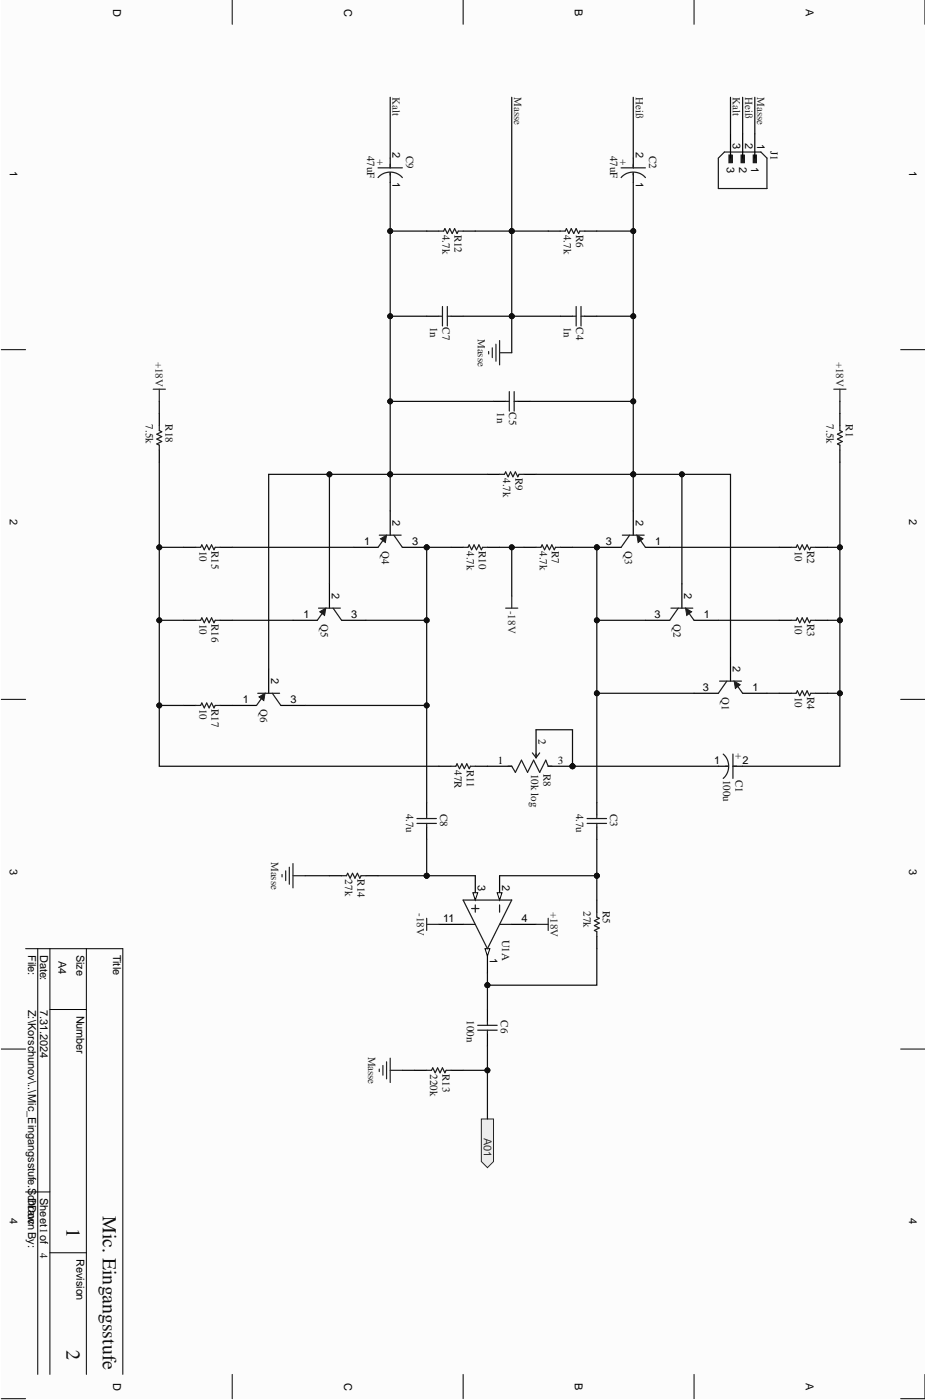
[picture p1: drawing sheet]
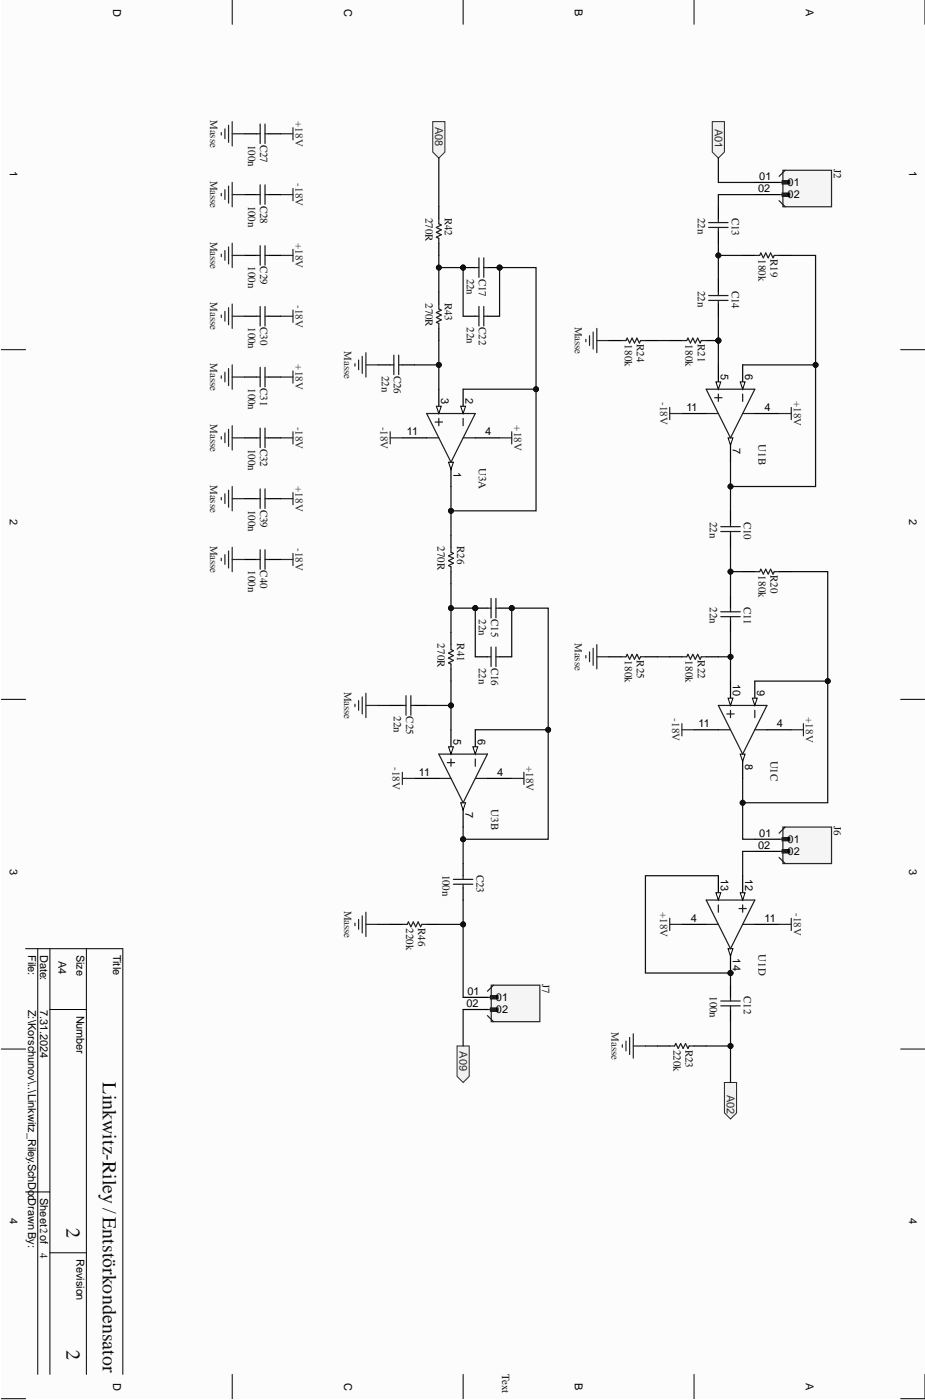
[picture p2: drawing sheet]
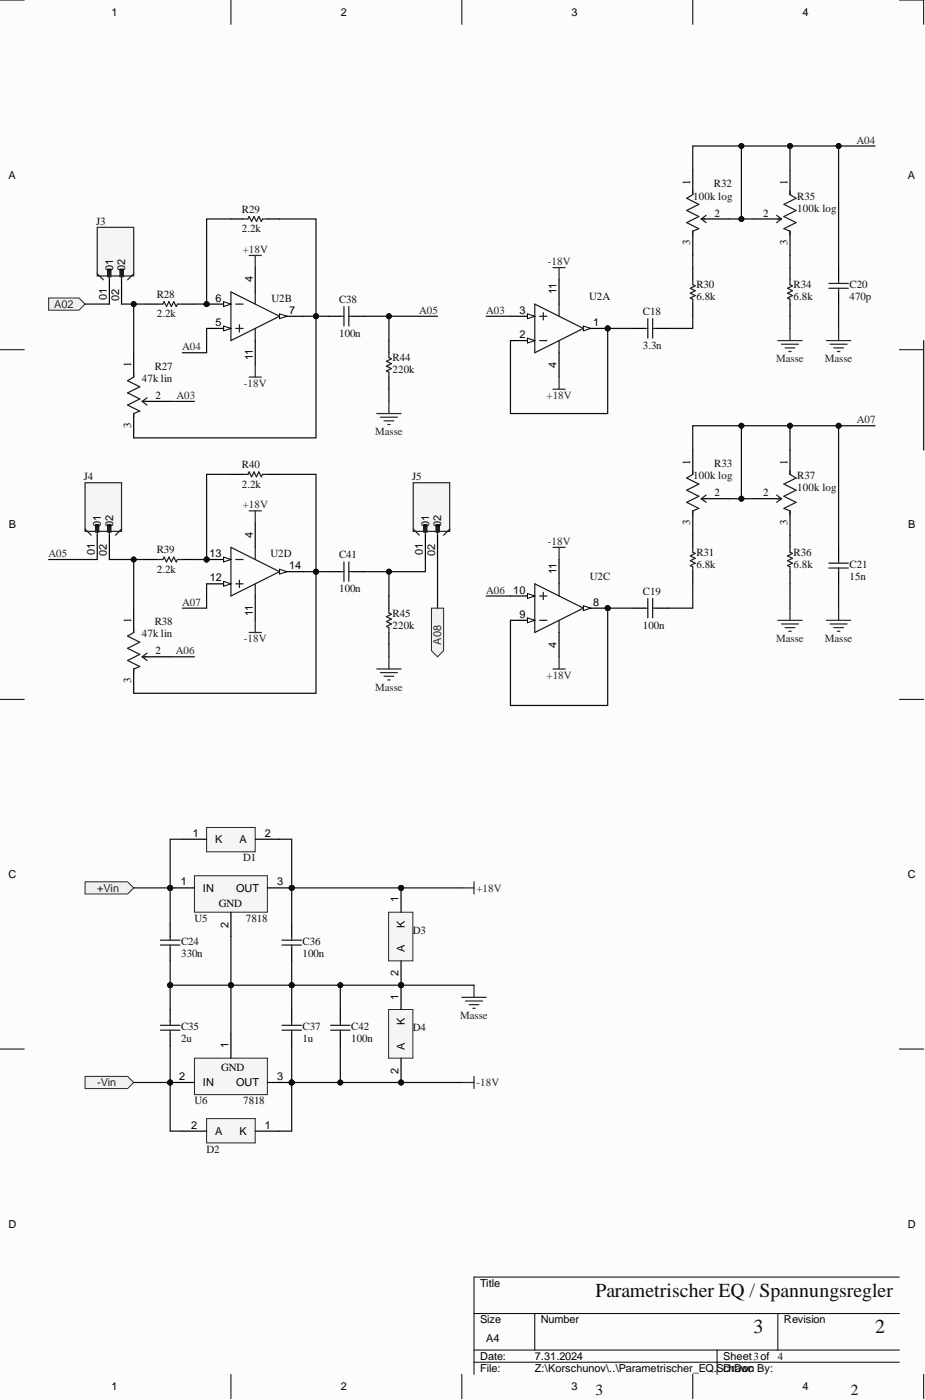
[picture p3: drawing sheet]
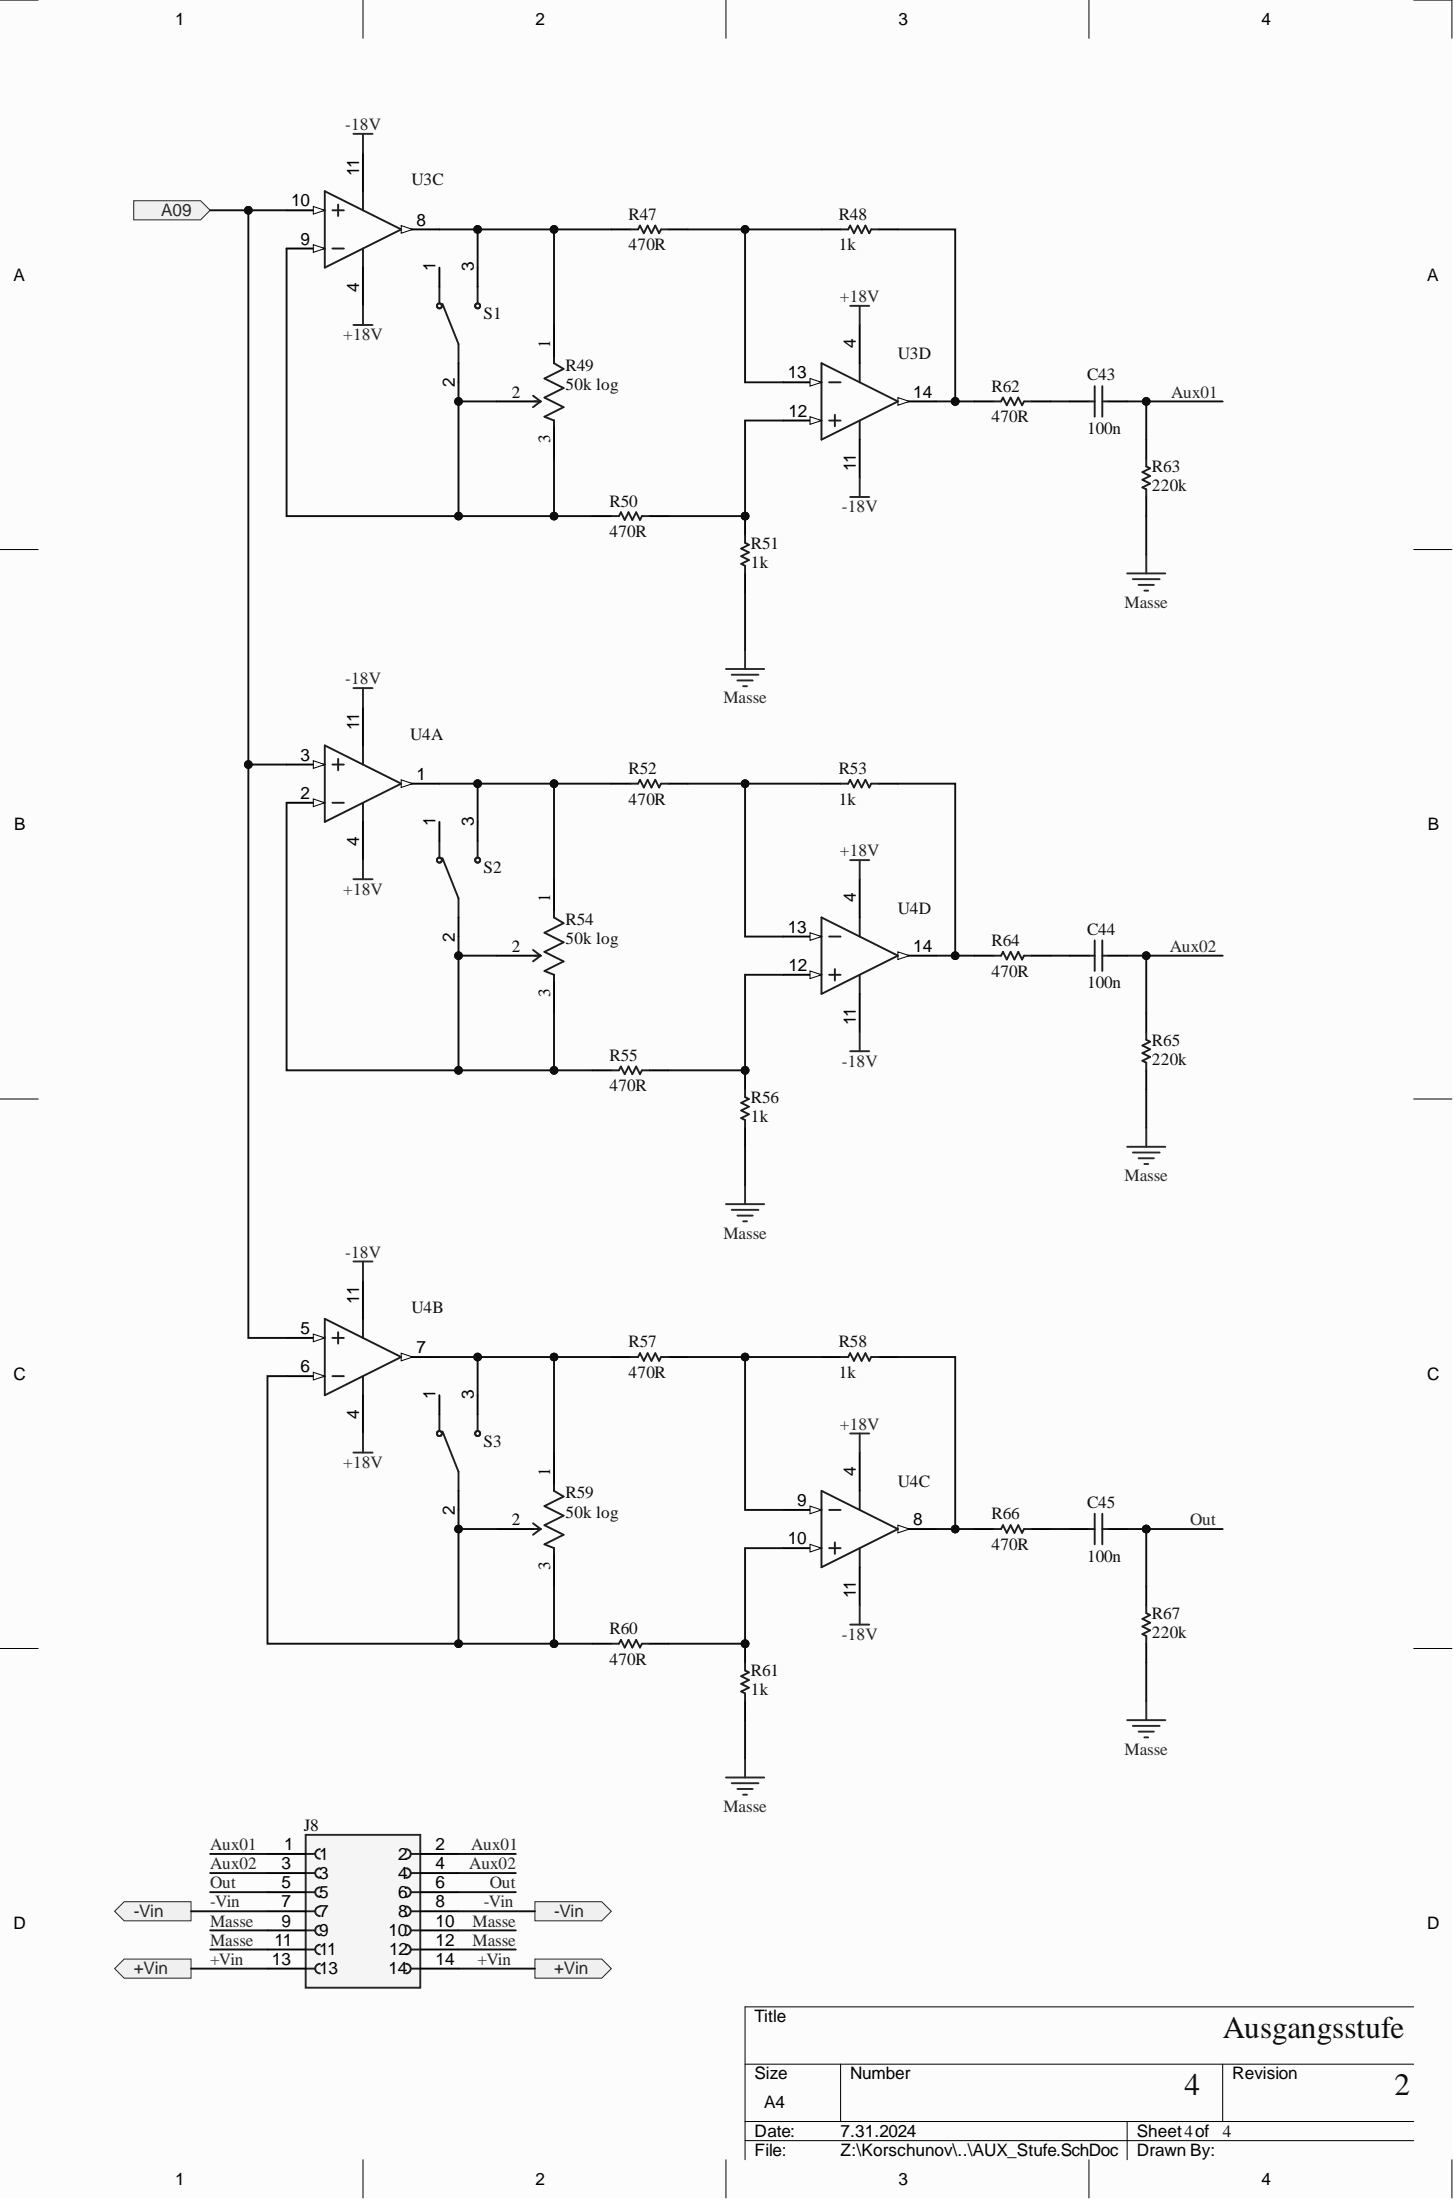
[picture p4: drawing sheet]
# Altium project Mikrofonvorverstärker.PrjPcb
4 sheets, 137 parts. Net scope: flat (ports and power ports of the same name join across sheets).
Board file: Mikrofonvorverstärker.PcbDoc
Sheets:
  Mic_Eingangsstufe.SchDoc
  Linkwitz_Riley.SchDoc
  Parametrischer_EQ.SchDoc
  AUX_Stufe.SchDoc

## Sheet Mic_Eingangsstufe.SchDoc: Mic. Eingangsstufe
size A4; Organization: Altium Limited; Address1: L3, 12a Rodborough Rd; Address2: Frenchs Forest; Address3: NSW; Address4: Australia 2086; DocumentNumber: 1; Revision: 2; SheetNumber: 1; SheetTotal: 4

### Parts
C1  100u  [4141 Kondensator]
C2  47uF  [2626 Kondensator]
C3  4.7u  [0805]
C4  1n  [0805]
C5  1n  [0805]
C6  100n  [0805]
C7  1n  [0805]
C8  4.7u  [0805]
C9  47uF  [2626 Kondensator]
J1  Connector x3  [Connector x3]  (value not drawn)
Q1  PNP  [Buchsenleiste 3 Fach PNP TO92]  (value not drawn)
Q2  PNP  [Buchsenleiste 3 Fach PNP TO92]  (value not drawn)
Q3  PNP  [Buchsenleiste 3 Fach PNP TO92]  (value not drawn)
Q4  PNP  [Buchsenleiste 3 Fach PNP TO92]  (value not drawn)
Q5  PNP  [Buchsenleiste 3 Fach PNP TO92]  (value not drawn)
Q6  PNP  [Buchsenleiste 3 Fach PNP TO92]  (value not drawn)
R1  7.5k  [0805]
R2  10  [0805]
R3  10  [0805]
R4  10  [0805]
R5  27k  [0805]
R6  4.7k  [0805]
R7  4.7k  [0805]
R8  10k log  [Connector x3]
R9  4.7k  [0805]
R10  4.7k  [0805]
R11  47R  [0805]
R12  4.7k  [0805]
R13  220k  [0805]
R14  27k  [0805]
R15  10  [0805]
R16  10  [0805]
R17  10  [0805]
R18  7.5k  [0805]
U1  OPA4134UA  [DIP14 IC Socket]  (value not drawn)  (part A of 4)

### Ports
A01 (out)

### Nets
+18V: R1.1 R18.1 U1.4(V+)
-18V: R7.1 R10.2 U1.11(V-)
Masse: C4.1 C7.2 J1.1 R6.1 R12.2 R13.1 R14.1
Heiß: C2.2(A) J1.2
Kalt: C9.2(A) J1.3
NetC1_1: C1.1(C) R8.2(b) R8.3(c)
NetC1_2: C1.2(A) R1.2 R2.1 R3.1 R4.1
NetC2_1: C2.1(C) C4.2 C5.2 Q1.2(B) Q2.2(B) Q3.2(B) R6.2 R9.2
NetC3_1: C3.1 R5.2 U1.2(IN_A-)
NetC3_2: C3.2 Q1.3(C) Q2.3(C) Q3.3(C) R7.2
NetC5_1: C5.1 C7.1 C9.1(C) Q4.2(B) Q5.2(B) Q6.2(B) R9.1 R12.1
NetC6_1: C6.1 R5.1 U1.1(OUT_A)
NetC6_2: C6.2 R13.2 ; port A01
NetC8_1: C8.1 R14.2 U1.3(IN_A+)
NetC8_2: C8.2 Q4.3(C) Q5.3(C) Q6.3(C) R10.1
NetQ1_1: Q1.1(E) R4.2
NetQ2_1: Q2.1(E) R3.2
NetQ3_1: Q3.1(E) R2.2
NetQ4_1: Q4.1(E) R15.2
NetQ5_1: Q5.1(E) R16.2
NetQ6_1: Q6.1(E) R17.2
NetR8_1: R8.1(a) R11.2
NetR11_1: R11.1 R15.1 R16.1 R17.1 R18.2

## Sheet Linkwitz_Riley.SchDoc: Linkwitz-Riley / Entstörkondensator
size A4; DocumentNumber: 2; Revision: 2; SheetNumber: 2; SheetTotal: 4

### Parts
C10  22n  [0805]
C11  22n  [0805]
C12  100n  [0805]
C13  22n  [0805]
C14  22n  [0805]
C15  22n  [0805]
C16  22n  [0805]
C17  22n  [0805]
C22  22n  [0805]
C23  100n  [0805]
C25  22n  [0805]
C26  22n  [0805]
C27  100n  [0805]
C28  100n  [0805]
C29  100n  [0805]
C30  100n  [0805]
C31  100n  [0805]
C32  100n  [0805]
C39  100n  [0805]
C40  100n  [0805]
J2  Connector x2  [Connector x2]  (value not drawn)
J6  Connector x2  [Connector x2]  (value not drawn)
J7  Connector x2  [Connector x2]  (value not drawn)
R19  180k  [0805]
R20  180k  [0805]
R21  180k  [0805]
R22  180k  [0805]
R23  220k  [0805]
R24  180k  [0805]
R25  180k  [0805]
R26  270R  [0805]
R41  270R  [0805]
R42  270R  [0805]
R43  270R  [0805]
R46  220k  [0805]
U1  OPA4134UA  [DIP14 IC Socket]  (value not drawn)  (parts B,C,D of 4)
U3  OPA4134UA  [DIP14 IC Socket]  (value not drawn)  (parts A,B of 4)

### Ports
A01 (in), A02 (out), A08 (in), A09 (out)

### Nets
+18V: C27.2 C29.2 C31.2 C39.2 U1.4(V+) U3.4(V+)
-18V: C28.2 C30.2 C32.2 C40.2 U1.11(V-) U3.11(V-)
Masse: C25.1 C26.1 C27.1 C28.1 C29.1 C30.1 C31.1 C32.1 C39.1 C40.1 R23.1 R24.1 R25.1 R46.1
NetC6_2: J2.01 ; port A01
NetC10_1: C10.1 R19.2 U1.6(IN_B-) U1.7(OUT_B)
NetC10_2: C10.2 C11.1 R20.1
NetC11_2: C11.2 R22.2 U1.10(IN_C+)
NetC12_1: C12.1 U1.13(IN_D-) U1.14(OUT_D)
NetC12_2: C12.2 R23.2 ; port A02
NetC13_1: C13.1 J2.02
NetC13_2: C13.2 C14.1 R19.1
NetC14_2: C14.2 R21.2 U1.5(IN_B+)
NetC15_1: C15.1 C16.1 R26.1 R41.2
NetC15_2: C15.2 C16.2 C23.1 U3.6(IN_B-) U3.7(OUT_B)
NetC17_1: C17.1 C22.1 R42.1 R43.2
NetC17_2: C17.2 C22.2 R26.2 U3.1(OUT_A) U3.2(IN_A-)
NetC23_2: C23.2 J7.01 R46.2
NetC25_2: C25.2 R41.1 U3.5(IN_B+)
NetC26_2: C26.2 R43.1 U3.3(IN_A+)
NetJ5_02: R42.2 ; port A08
NetJ6_01: J6.01 R20.2 U1.8(OUT_C) U1.9(IN_C-)
NetJ6_02: J6.02 U1.12(IN_D+)
NetJ7_02: J7.02 ; port A09
NetR21_1: R21.1 R24.2
NetR22_1: R22.1 R25.2

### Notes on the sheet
- Text

## Sheet Parametrischer_EQ.SchDoc: Parametrischer EQ / Spannungsregler
size A4 portrait; DocumentNumber: 3; Revision: 2; SheetNumber: 3; SheetTotal: 4

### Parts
C18  3.3n  [0805]
C19  100n  [0805]
C20  470p  [0805]
C21  15n  [0805]
C24  330n  [0805]
C35  2u  [0805]
C36  100n  [0805]
C37  1u  [0805]
C38  100n  [0805]
C41  100n  [0805]
C42  100n  [0805]
D1  1N4001 Diode  [1N4001 Diode]  (value not drawn)
D2  1N4001 Diode  [1N4001 Diode]  (value not drawn)
D3  1N4001 Diode  [1N4001 Diode]  (value not drawn)
D4  1N4001 Diode  [1N4001 Diode]  (value not drawn)
J3  Connector x2  [Connector x2]  (value not drawn)
J4  Connector x2  [Connector x2]  (value not drawn)
J5  Connector x2  [Connector x2]  (value not drawn)
R27  47k lin  [Connector x3]
R28  2.2k  [0805]
R29  2.2k  [0805]
R30  6.8k  [0805]
R31  6.8k  [0805]
R32  100k log  [Connector x3]
R33  100k log  [Connector x3]
R34  6.8k  [0805]
R35  100k log  [Connector x3]
R36  6.8k  [0805]
R37  100k log  [Connector x3]
R38  47k lin  [Connector x3]
R39  2.2k  [0805]
R40  2.2k  [0805]
R44  220k  [0805]
R45  220k  [0805]
U2  OPA4134UA  [DIP14 IC Socket]  (value not drawn)  (parts A,B,C,D of 4)
U5  7818  [TO220 Spannungsregler 78xx]
U6  7818  [TO220 Spannungsregler 79xx]

### Ports
+Vin (in), -Vin (in), A02 (in), A08 (out)

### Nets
+18V: C36.2 D1.2(A) D3.1(K) U2.4(V+) U5.3(OUT)
-18V: C37.2 C42.1 D2.1(K) D4.2(A) U2.11(V-) U6.3(OUT)
Masse: C20.1 C21.2 C24.1 C35.1 C36.1 C37.1 C42.2 D3.2(A) D4.1(K) R34.1 R36.2 R44.1 R45.1 U5.2(GND) U6.1(GND)
+Vin: C24.2 D1.1(K) U5.1(IN) ; port +Vin
-Vin: C35.2 D2.2(A) U6.2(IN) ; port -Vin
A03: R27.2(b) U2.3(IN_A+)
A04: C20.2 R32.1(a) R32.2(b) R35.1(a) R35.2(b) U2.5(IN_B+)
A05: C38.2 J4.01 R44.2
A06: R38.2(b) U2.10(IN_C+)
A07: C21.1 R33.1(a) R33.2(b) R37.1(a) R37.2(b) U2.12(IN_D+)
NetC12_2: J3.01 ; port A02
NetC18_1: C18.1 U2.1(OUT_A) U2.2(IN_A-)
NetC18_2: C18.2 R30.1
NetC19_1: C19.1 R31.2
NetC19_2: C19.2 U2.8(OUT_C) U2.9(IN_C-)
NetC38_1: C38.1 R27.3(c) R29.2 U2.7(OUT_B)
NetC41_1: C41.1 R38.3(c) R40.2 U2.14(OUT_D)
NetC41_2: C41.2 J5.01 R45.2
NetJ3_02: J3.02 R27.1(a) R28.1
NetJ4_02: J4.02 R38.1(a) R39.1
NetJ5_02: J5.02 ; port A08
NetR28_2: R28.2 R29.1 U2.6(IN_B-)
NetR30_2: R30.2 R32.3(c)
NetR31_1: R31.1 R33.3(c)
NetR34_2: R34.2 R35.3(c)
NetR36_1: R36.1 R37.3(c)
NetR39_2: R39.2 R40.1 U2.13(IN_D-)

## Sheet AUX_Stufe.SchDoc: Ausgangsstufe
size A4 portrait; DocumentNumber: 4; Revision: 2; SheetNumber: 4; SheetTotal: 4

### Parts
C43  100n  [0805]
C44  100n  [0805]
C45  100n  [0805]
J8  Connector x14  [Connector x14]  (value not drawn)
R47  470R  [0805]
R48  1k  [0805]
R49  50k log  [Connector x3]
R50  470R  [0805]
R51  1k  [0805]
R52  470R  [0805]
R53  1k  [0805]
R54  50k log  [Connector x3]
R55  470R  [0805]
R56  1k  [0805]
R57  470R  [0805]
R58  1k  [0805]
R59  50k log  [Connector x3]
R60  470R  [0805]
R61  1k  [0805]
R62  470R  [0805]
R63  220k  [0805]
R64  470R  [0805]
R65  220k  [0805]
R66  470R  [0805]
R67  220k  [0805]
S1  Schalter Buchsenleiste  [Connector x3]  (value not drawn)
S2  Schalter Buchsenleiste  [Connector x3]  (value not drawn)
S3  Schalter Buchsenleiste  [Connector x3]  (value not drawn)
U3  OPA4134UA  [DIP14 IC Socket]  (value not drawn)  (parts C,D of 4)
U4  OPA4134UA  [DIP14 IC Socket]  (value not drawn)  (parts A,B,C,D of 4)

### Ports
+Vin (out), -Vin (out), A09 (in)

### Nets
+18V: U3.4(V+) U4.4(V+)
-18V: U3.11(V-) U4.11(V-)
Masse: J8.9 J8.10 J8.11 J8.12 R51.1 R56.1 R61.1 R63.1 R65.1 R67.1
+Vin: J8.13 J8.14 ; port +Vin
-Vin: J8.7 J8.8 ; port -Vin
Aux01: C43.2 J8.1 J8.2 R63.2
Aux02: C44.2 J8.3 J8.4 R65.2
Out: C45.2 J8.5 J8.6 R67.2
NetC43_1: C43.1 R62.2
NetC44_1: C44.1 R64.2
NetC45_1: C45.1 R66.2
NetJ7_02: U3.10(IN_C+) U4.3(IN_A+) U4.5(IN_B+) ; port A09
NetR47_1: R47.1 R49.1(a) S1.3 U3.8(OUT_C)
NetR47_2: R47.2 R48.1 U3.13(IN_D-)
NetR48_2: R48.2 R62.1 U3.14(OUT_D)
NetR49_2: R49.2(b) R49.3(c) R50.1 S1.2 U3.9(IN_C-)
NetR50_2: R50.2 R51.2 U3.12(IN_D+)
NetR52_1: R52.1 R54.1(a) S2.3 U4.1(OUT_A)
NetR52_2: R52.2 R53.1 U4.13(IN_D-)
NetR53_2: R53.2 R64.1 U4.14(OUT_D)
NetR54_2: R54.2(b) R54.3(c) R55.1 S2.2 U4.2(IN_A-)
NetR55_2: R55.2 R56.2 U4.12(IN_D+)
NetR57_1: R57.1 R59.1(a) S3.3 U4.7(OUT_B)
NetR57_2: R57.2 R58.1 U4.9(IN_C-)
NetR58_2: R58.2 R66.1 U4.8(OUT_C)
NetR59_2: R59.2(b) R59.3(c) R60.1 S3.2 U4.6(IN_B-)
NetR60_2: R60.2 R61.2 U4.10(IN_C+)

Not connected (* = marked no-connect by the designer): S1 1; S2 1; S3 1

## Nets that join several sheets
+18V: Mic_Eingangsstufe (R1.1 R18.1 U1.4), Linkwitz_Riley (6 pins), Parametrischer_EQ (5 pins), AUX_Stufe (U3.4 U4.4)
-18V: Mic_Eingangsstufe (R7.1 R10.2 U1.11), Linkwitz_Riley (6 pins), Parametrischer_EQ (6 pins), AUX_Stufe (U3.11 U4.11)
Masse: Mic_Eingangsstufe (7 pins), Linkwitz_Riley (14 pins), Parametrischer_EQ (15 pins), AUX_Stufe (10 pins)
+Vin: Parametrischer_EQ (C24.2 D1.1 U5.1), AUX_Stufe (J8.13 J8.14)
-Vin: Parametrischer_EQ (C35.2 D2.2 U6.2), AUX_Stufe (J8.7 J8.8)
NetC6_2: Mic_Eingangsstufe (C6.2 R13.2), Linkwitz_Riley (J2.01)
NetC12_2: Linkwitz_Riley (C12.2 R23.2), Parametrischer_EQ (J3.01)
NetJ5_02: Linkwitz_Riley (R42.2), Parametrischer_EQ (J5.02)
NetJ7_02: Linkwitz_Riley (J7.02), AUX_Stufe (U3.10 U4.3 U4.5)
